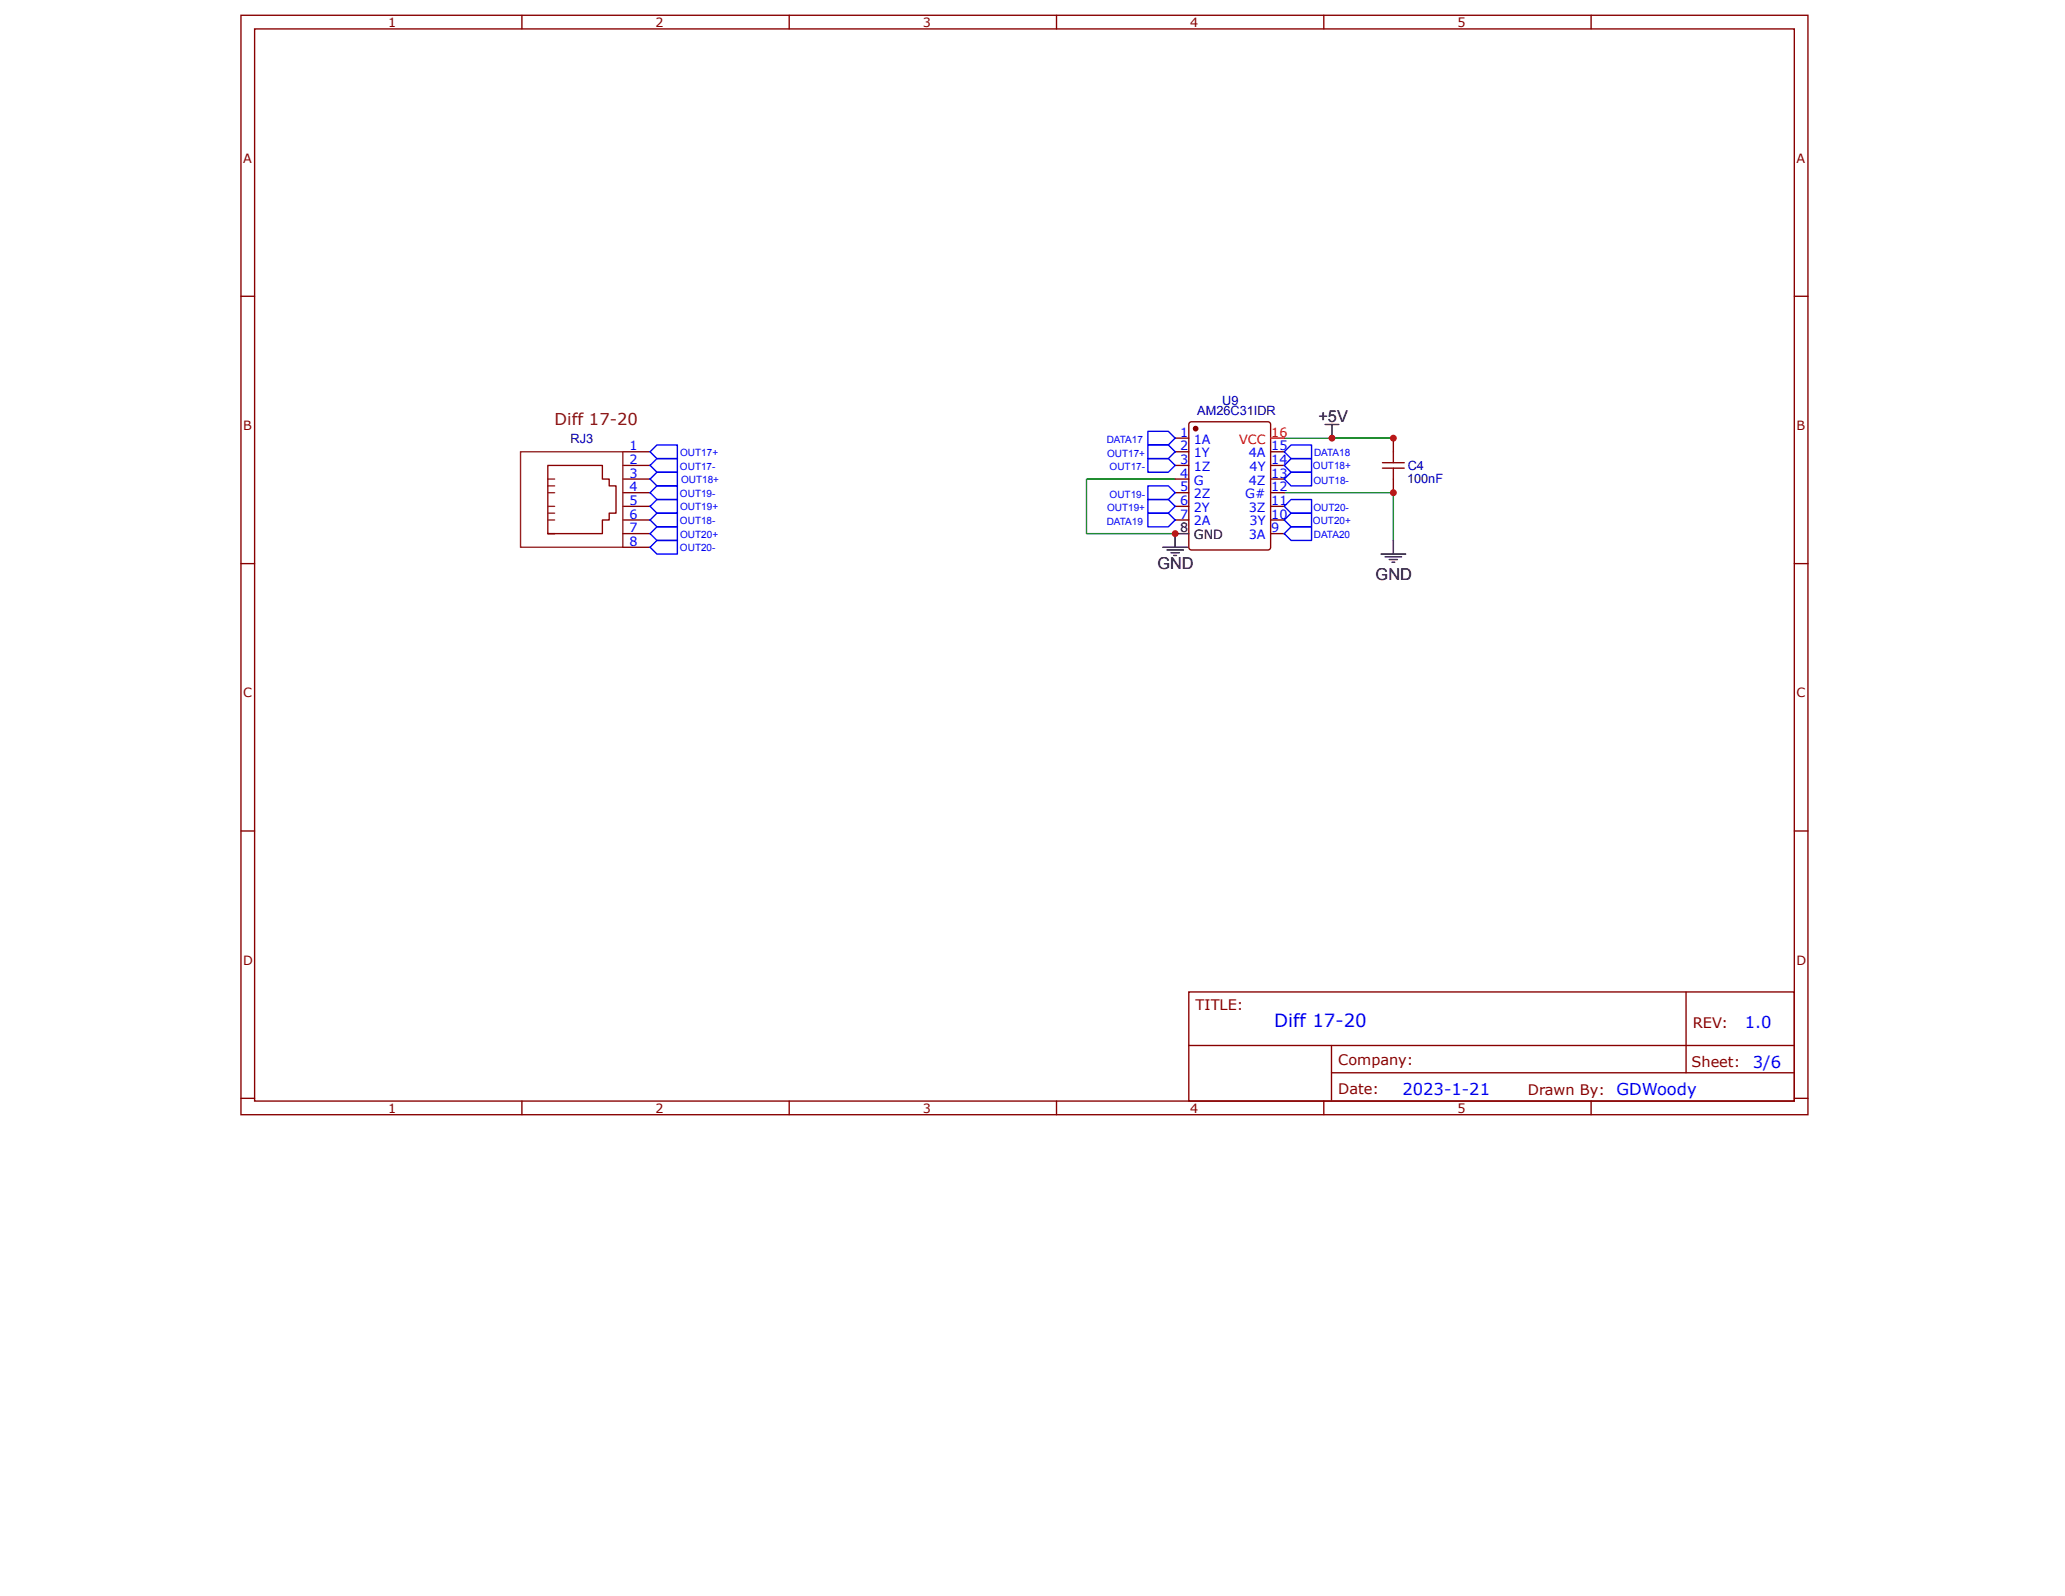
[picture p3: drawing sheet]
<svg xmlns="http://www.w3.org/2000/svg" width="279mm" height="216mm" viewBox="0 0 279 216" stroke-linecap="round" stroke-linejoin="round" font-family="sans-serif">
<path d="M173.8 59.3h14.7M159 64.8h-12v7.4h12M173.8 66.7h14.7v6.4" fill="none" stroke="#080" stroke-width=".18"/>
<path d="M179.3 57.4h1.8M180.2 57.4v1.9M157.3 74h3.4M157.9 74.4h2.2M158.4 74.8h1.2M158.8 75.1h.4M159 72.2v1.8M186.9 75h3.3M187.4 75.3h2.2M188 75.7h1.1M188.3 76.1h.4M188.5 73.1v1.9" fill="none" stroke="#000" stroke-width=".18"/>
<g fill="none" stroke="#800" stroke-width=".18">
<path d="M32.6 2.1h212v148.7h-212zM34.4 3.9h208.4v145h-208.4zM70.6 2.1v1.8M106.8 2.1v1.8M142.9 2.1v1.8M179.1 2.1v1.8M215.3 2.1v1.8M32.6 40.1h1.8M188.5 59.3v1.8M242.8 40.1h1.8M32.6 76.2h1.8M188.5 64.8v1.9"/>
<path d="M242.8 76.2h1.8M32.6 112.4h1.8M242.8 112.4h1.8M160.8 134.2h82v14.7h-82zM228.1 134.2v10.9M32.6 148.6h1.8M70.6 148.9v1.9M106.8 148.9v1.9M142.9 148.9v1.9M160.9 141.4h81.8M179.1 148.9v1.9M180.2 145.1h62.5"/>
<path d="M180.2 141.4v7.4M215.3 148.9v1.9M242.8 148.6h1.8"/>
</g>
<path d="M187 62.6h3M187 63.3h3M188.5 61.1v1.5M188.5 63.3v1.5" fill="none" stroke="#a00000" stroke-width=".18"/>
<circle cx="161.8" cy="58" r=".28" fill="#800"/>
<g fill="none" stroke="#800" stroke-width=".18">
<path d="M160.9 57.2l.3-.1h10.3l.4 .1v16.8l-.2 .3-10.5 .1-.3-.2z"/>
<circle cx="161.8" cy="58" r=".28"/>
</g>
<circle cx="161.8" cy="58" r=".28" fill="#800"/>
<g fill="none" stroke="#800" stroke-width=".18">
<path d="M159 59.3h1.8M74.1 72.2v-9.2h7.4v1.8h.9v.9h.9v3.7h-.9v.9h-.9v1.9h-7.4h.9M84.3 61.1h3.7M84.3 63h3.7M84.3 64.8h3.7M84.3 66.7h3.7M84.3 68.5h3.7M84.3 70.3h3.7M84.3 72.2h3.7M84.3 74h3.7M159 61.1h1.8M159 63h1.8"/>
<path d="M159 64.8h1.8M159 66.7h1.8M159 68.5h1.8M159 70.3h1.8M171.9 61.1h1.9M171.9 63h1.9M171.9 64.8h1.9M171.9 66.7h1.9M171.9 68.5h1.9M171.9 70.3h1.9M171.9 72.2h1.9"/>
<circle cx="161.8" cy="58" r=".28"/>
</g>
<path d="M159 72.2h1.8" fill="none" stroke="#000" stroke-width=".18"/>
<path d="M171.9 59.3h1.9" fill="none" stroke="#f00" stroke-width=".18"/>
<path d="M70.4 61.1h13.9v12.9h-13.9zM74.1 64.8h.9M74.1 65.7h.9M74.1 66.7h.9M74.1 68.5h.9M74.1 69.4h.9M74.1 70.3h.9" fill="none" stroke="#8d2323" stroke-width=".18"/>
<g fill="none" stroke="#00f" stroke-width=".18">
<path d="M155.3 58.3h2.8l.9 1-.9 .9h-2.8zM88 61.1l.9-.9h2.8v1.8h-2.8zM88 63l.9-1h2.8v1.9h-2.8zM88 64.8l.9-.9h2.8v1.8h-2.8zM88 66.7l.9-1h2.8v1.9h-2.8zM88.9 67.6h2.8v1.8h-2.8l-.9-.9zM88.9 69.4h2.8v1.9h-2.8l-.9-1zM88.9 71.3h2.8v1.8h-2.8l-.9-.9zM88.9 73.1h2.8v1.9h-2.8l-.9-1zM155.3 60.2h2.8l.9 .9-.9 .9h-2.8zM155.3 62h2.8l.9 1-.9 .9h-2.8zM155.3 65.7h2.8l.9 1-.9 .9h-2.8z"/>
<path d="M155.3 67.6h2.8l.9 .9-.9 .9h-2.8zM155.3 69.4h2.8l.9 .9-.9 1h-2.8zM173.8 64.8l.9-.9h2.8v1.8h-2.8zM173.8 63l.9-1h2.8v1.9h-2.8zM173.8 61.1l.9-.9h2.8v1.8h-2.8zM174.7 71.3h2.8v1.8h-2.8l-.9-.9zM174.7 69.4h2.8v1.9h-2.8l-.9-1zM174.7 67.6h2.8v1.8h-2.8l-.9-.9z"/>
</g>
<g fill="#c00">
<circle cx="159" cy="72.2" r=".46"/>
<circle cx="188.5" cy="59.3" r=".46"/>
<circle cx="188.5" cy="66.7" r=".46"/>
<circle cx="180.2" cy="59.3" r=".46"/>
</g>
<text font-size="2.5" fill="#00f" x="172.4" y="138.9">Diff 17-20</text>
<text font-size="2.2" fill="#630" x="75" y="57.4">Diff 17-20</text>
<g font-size="2.2">
<text x="178.4" y="57.1">+5V</text>
<text x="156.6" y="77">GND</text>
<text x="186.1" y="78.5">GND</text>
</g>
<g font-size="2.2" fill="#00f">
<text x="236.1" y="139">1.0</text>
<text x="189.7" y="148.1">2023-1-21</text>
<text x="218.7" y="148.1">GDWoody</text>
<text x="237.2" y="144.4">3/6</text>
</g>
<g font-size="2" fill="#800">
<text x="161.8" y="136.6">TITLE:</text>
<text x="229.1" y="139">REV:</text>
<text x="181.1" y="148">Date:</text>
<text x="181.1" y="144">Company:</text>
<text x="206.7" y="148.1">Drawn By:</text>
<text x="228.9" y="144.3">Sheet:</text>
</g>
<g font-size="1.7" fill="#800">
<text x="52.5" y="3.6">1</text>
<text x="88.7" y="3.6">2</text>
<text x="124.9" y="3.6">3</text>
<text x="161" y="3.6">4</text>
<text x="197.2" y="3.6">5</text>
<text x="32.9" y="22">A</text>
<text x="243.1" y="22">A</text>
<text x="32.9" y="58.2">B</text>
<text x="243.1" y="58.2">B</text>
<text x="32.9" y="94.3">C</text>
<text x="243.1" y="94.3">C</text>
<text x="32.9" y="130.5">D</text>
<text x="243.1" y="130.5">D</text>
<text x="52.5" y="150.5">1</text>
<text x="88.7" y="150.5">2</text>
<text x="124.9" y="150.5">3</text>
<text x="161" y="150.5">4</text>
<text x="197.2" y="150.5">5</text>
</g>
<g font-size="1.7" fill="#000080">
<text x="77.2" y="59.9">RJ3</text>
<text x="162" y="56.2">AM26C31IDR</text>
<text x="165.4" y="54.8">U9</text>
<text x="190.4" y="65.3">100nF</text>
<text x="190.5" y="63.6">C4</text>
</g>
<g font-size="1.7" fill="#00f">
<text x="159.7" y="59.1">1</text>
<text x="85.2" y="64.6">3</text>
<text x="85.2" y="62.8">2</text>
<text x="85.2" y="60.9">1</text>
<text x="159.7" y="60.9">2</text>
<text x="159.7" y="62.8">3</text>
<text x="159.7" y="64.6">4</text>
<text x="161.5" y="60">1A</text>
<text x="161.5" y="61.9">1Y</text>
<text x="161.5" y="63.7">1Z</text>
<text x="161.5" y="65.5">G</text>
<text x="169" y="65.5">4Z</text>
<text x="169" y="61.9">4A</text>
<text x="169.1" y="63.7">4Y</text>
<text x="172" y="64.6">13</text>
<text x="172" y="62.8">14</text>
<text x="172" y="60.9">15</text>
<text x="85.2" y="70.2">6</text>
<text x="85.2" y="68.3">5</text>
<text x="85.2" y="66.5">4</text>
<text x="159.7" y="66.5">5</text>
<text x="159.7" y="68.3">6</text>
<text x="159.7" y="70.2">7</text>
<text x="161.5" y="67.4">2Z</text>
<text x="161.5" y="69.2">2Y</text>
<text x="161.5" y="71.1">2A</text>
<text x="168.5" y="67.4">G#</text>
<text x="169" y="69.2">3Z</text>
<text x="169.1" y="71.1">3Y</text>
<text x="172" y="70.2">10</text>
<text x="172" y="68.3">11</text>
<text x="172" y="66.5">12</text>
<text x="85.2" y="72">7</text>
<text x="85.2" y="73.8">8</text>
<text x="169" y="72.9">3A</text>
<text x="172" y="72">9</text>
</g>
<g font-size="1.7" fill="#f00">
<text x="172" y="59.1">16</text>
<text x="167.7" y="60">VCC</text>
</g>
<g font-size="1.7">
<text x="159.7" y="72">8</text>
<text x="161.5" y="72.9">GND</text>
</g>
<g font-size="1.4" fill="#00f">
<text x="149.7" y="59.9">DATA17</text>
<text x="92" y="63.5">OUT17-</text>
<text x="92" y="61.7">OUT17+</text>
<text x="92.1" y="65.3">OUT18+</text>
<text x="149.8" y="61.8">OUT17+</text>
<text x="150.1" y="63.6">OUT17-</text>
<text x="177.6" y="63.5">OUT18+</text>
<text x="177.7" y="65.4">OUT18-</text>
<text x="177.8" y="61.7">DATA18</text>
<text x="92" y="67.2">OUT19-</text>
<text x="92" y="70.9">OUT18-</text>
<text x="92" y="69">OUT19+</text>
<text x="149.7" y="71">DATA19</text>
<text x="149.8" y="69.2">OUT19+</text>
<text x="150.1" y="67.3">OUT19-</text>
<text x="177.6" y="70.9">OUT20+</text>
<text x="177.7" y="69.1">OUT20-</text>
<text x="92" y="74.6">OUT20-</text>
<text x="92" y="72.7">OUT20+</text>
<text x="177.8" y="72.7">DATA20</text>
</g>
</svg>
